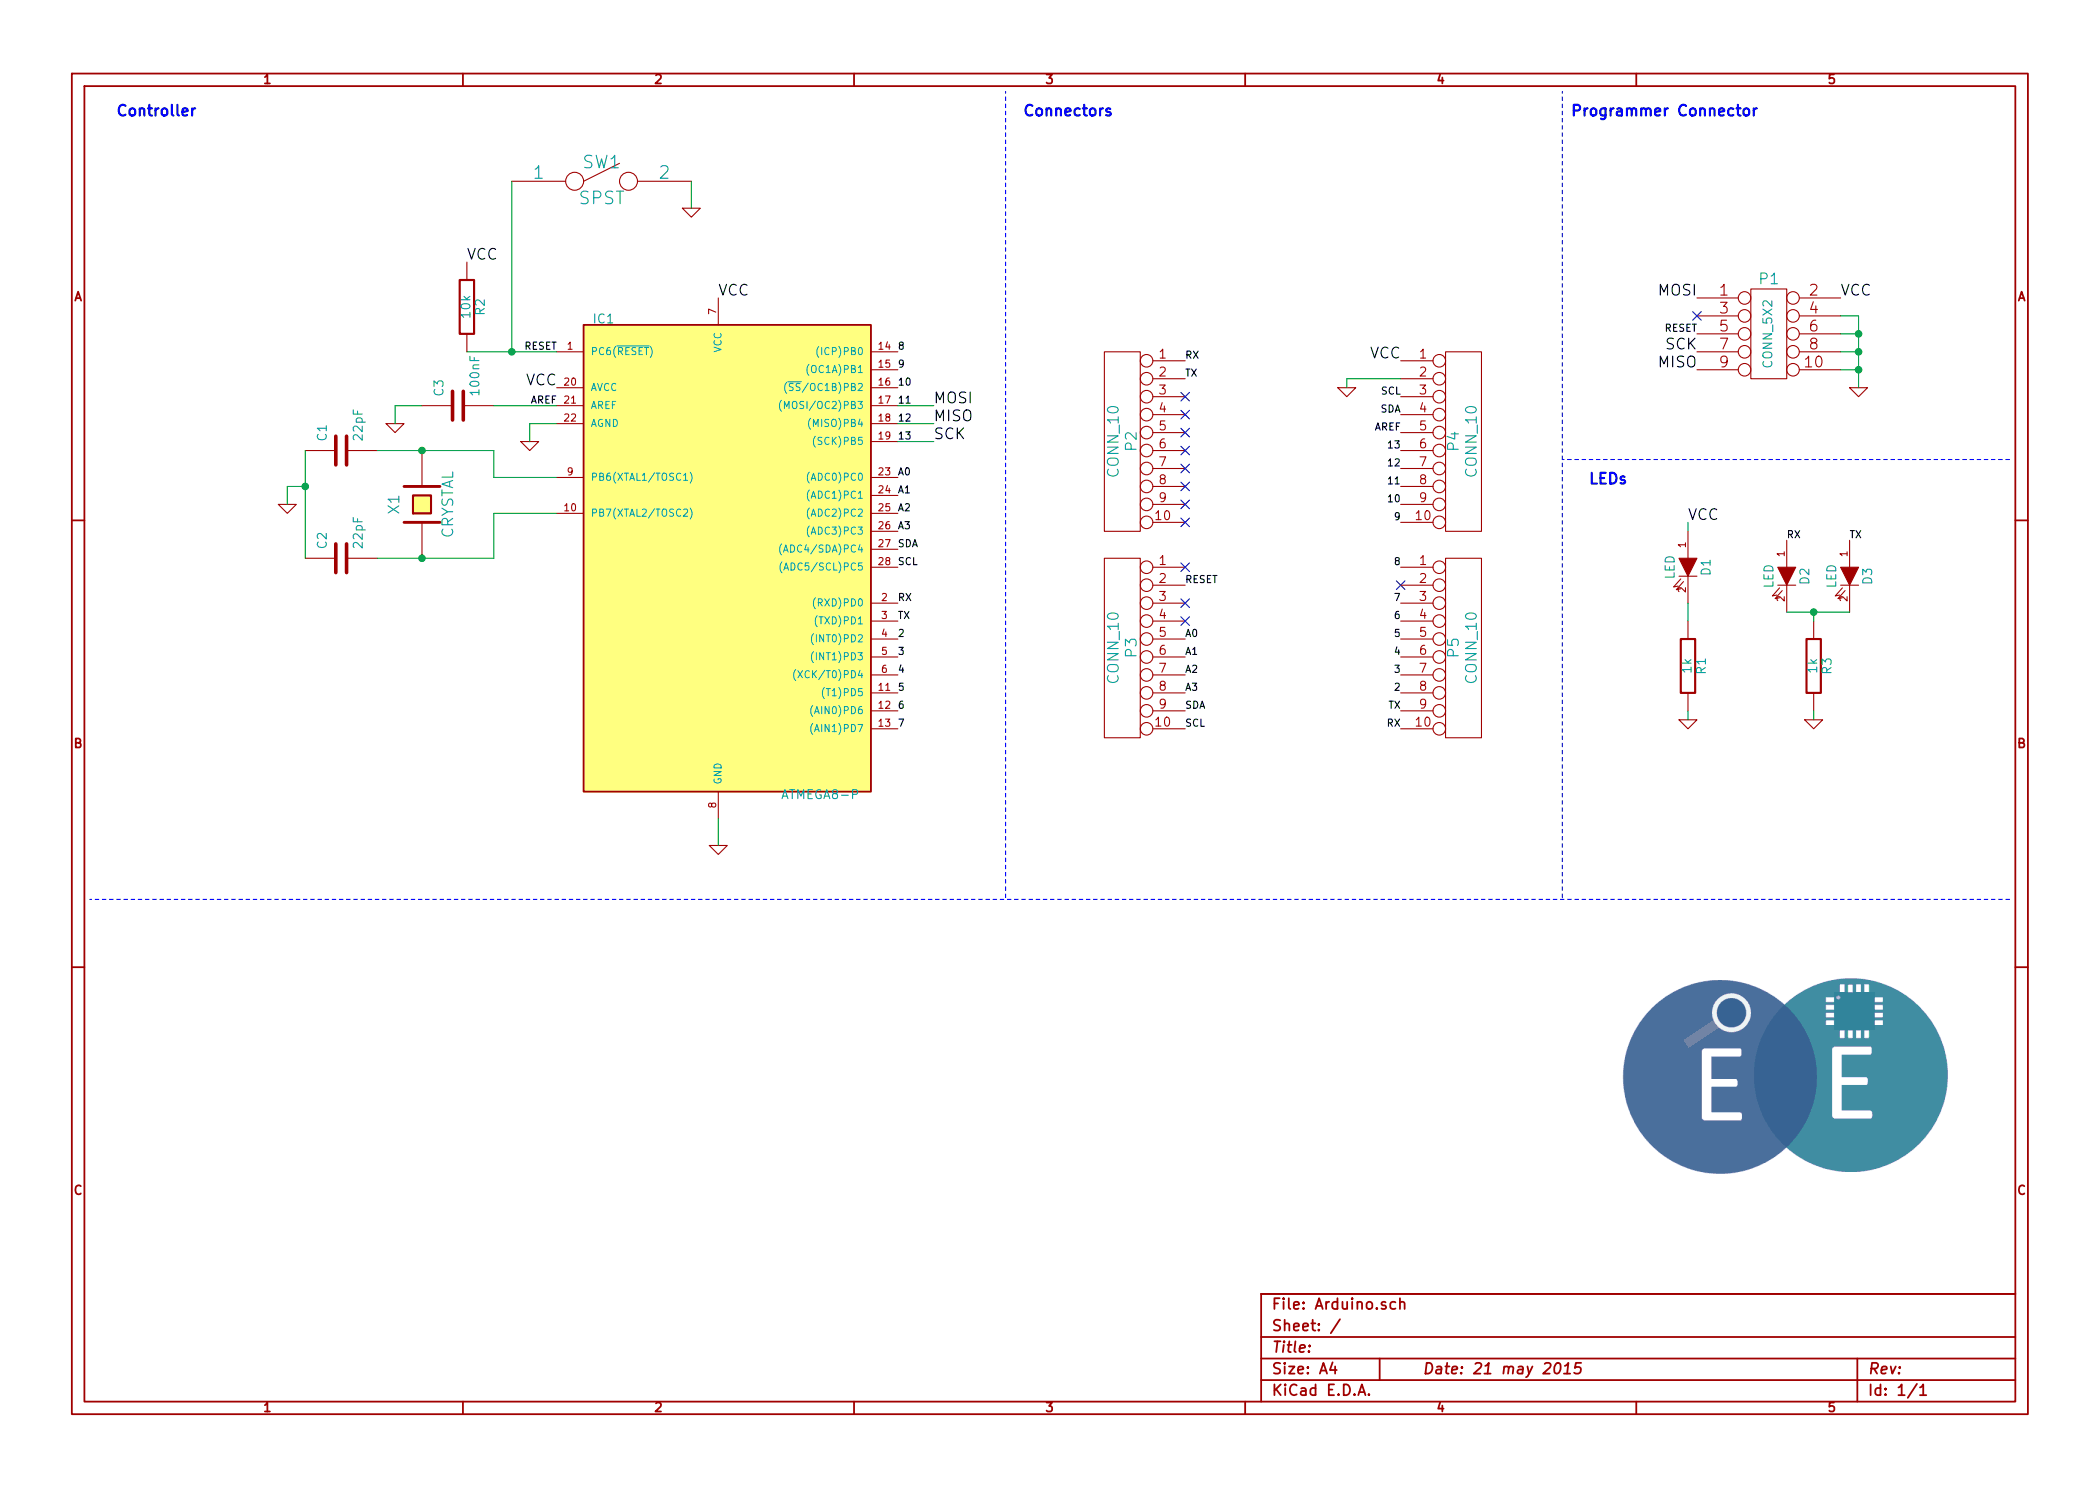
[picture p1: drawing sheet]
EESchema Schematic File Version 2
LIBS:power
LIBS:device
LIBS:transistors
LIBS:conn
LIBS:linear
LIBS:regul
LIBS:74xx
LIBS:cmos4000
LIBS:adc-dac
LIBS:memory
LIBS:xilinx
LIBS:special
LIBS:microcontrollers
LIBS:dsp
LIBS:microchip
LIBS:analog_switches
LIBS:motorola
LIBS:texas
LIBS:intel
LIBS:audio
LIBS:interface
LIBS:digital-audio
LIBS:philips
LIBS:display
LIBS:cypress
LIBS:siliconi
LIBS:opto
LIBS:atmel
LIBS:contrib
LIBS:valves
LIBS:Arduino-cache
EELAYER 27 0
EELAYER END
$Descr A4 11693 8268
encoding utf-8
Sheet 1 1
Title ""
Date "21 may 2015"
Rev ""
Comp ""
Comment1 ""
Comment2 ""
Comment3 ""
Comment4 ""
$EndDescr
Text Label 2600 1450 0    60   ~ 0
VCC
$Comp
L GND #PWR01
U 1 1
P 2950 2450
F 0 "#PWR01" H 2950 2450 30  0001 C CNN
F 1 "GND" H 2950 2380 30  0001 C CNN
F 2 "" H 2950 2450 60  0001 C CNN
F 3 "" H 2950 2450 60  0001 C CNN
	1    2950 2450
	1    0    0    -1  
$EndComp
Text Label 9400 2900 0    60   ~ 0
VCC
$Comp
L GND #PWR02
U 1 1
P 9400 4000
F 0 "#PWR02" H 9400 4000 30  0001 C CNN
F 1 "GND" H 9400 3930 30  0001 C CNN
F 2 "" H 9400 4000 60  0001 C CNN
F 3 "" H 9400 4000 60  0001 C CNN
	1    9400 4000
	1    0    0    -1  
$EndComp
$Comp
L R R1
U 1 1
P 9400 3700
F 0 "R1" V 9480 3700 50  0000 C CNN
F 1 "1k" V 9400 3700 50  0000 C CNN
F 2 "" H 9400 3700 60  0001 C CNN
F 3 "" H 9400 3700 60  0001 C CNN
	1    9400 3700
	1    0    0    -1  
$EndComp
$Comp
L LED D1
U 1 1
P 9400 3150
F 0 "D1" H 9400 3250 50  0000 C CNN
F 1 "LED" H 9400 3050 50  0000 C CNN
F 2 "" H 9400 3150 60  0001 C CNN
F 3 "" H 9400 3150 60  0001 C CNN
	1    9400 3150
	0    1    1    0   
$EndComp
Text Label 3100 2150 2    60   ~ 0
VCC
Text Label 4000 1650 0    60   ~ 0
VCC
$Comp
L GND #PWR03
U 1 1
P 3850 1150
F 0 "#PWR03" H 3850 1150 30  0001 C CNN
F 1 "GND" H 3850 1080 30  0001 C CNN
F 2 "" H 3850 1150 60  0001 C CNN
F 3 "" H 3850 1150 60  0001 C CNN
	1    3850 1150
	1    0    0    -1  
$EndComp
$Comp
L SPST SW1
U 1 1
P 3350 1000
F 0 "SW1" H 3350 1100 70  0000 C CNN
F 1 "SPST" H 3350 900 70  0000 C CNN
F 2 "" H 3350 1000 60  0001 C CNN
F 3 "" H 3350 1000 60  0001 C CNN
	1    3350 1000
	1    0    0    -1  
$EndComp
$Comp
L R R2
U 1 1
P 2600 1700
F 0 "R2" V 2680 1700 50  0000 C CNN
F 1 "10k" V 2600 1700 50  0000 C CNN
F 2 "" H 2600 1700 60  0001 C CNN
F 3 "" H 2600 1700 60  0001 C CNN
	1    2600 1700
	1    0    0    -1  
$EndComp
$Comp
L GND #PWR04
U 1 1
P 4000 4700
F 0 "#PWR04" H 4000 4700 30  0001 C CNN
F 1 "GND" H 4000 4630 30  0001 C CNN
F 2 "" H 4000 4700 60  0001 C CNN
F 3 "" H 4000 4700 60  0001 C CNN
	1    4000 4700
	1    0    0    -1  
$EndComp
$Comp
L GND #PWR05
U 1 1
P 1600 2800
F 0 "#PWR05" H 1600 2800 30  0001 C CNN
F 1 "GND" H 1600 2730 30  0001 C CNN
F 2 "" H 1600 2800 60  0001 C CNN
F 3 "" H 1600 2800 60  0001 C CNN
	1    1600 2800
	1    0    0    -1  
$EndComp
$Comp
L C C2
U 1 1
P 1900 3100
F 0 "C2" H 1950 3200 50  0000 L CNN
F 1 "22pF" H 1950 3000 50  0000 L CNN
F 2 "" H 1900 3100 60  0001 C CNN
F 3 "" H 1900 3100 60  0001 C CNN
	1    1900 3100
	0    -1   -1   0   
$EndComp
$Comp
L C C1
U 1 1
P 1900 2500
F 0 "C1" H 1950 2600 50  0000 L CNN
F 1 "22pF" H 1950 2400 50  0000 L CNN
F 2 "" H 1900 2500 60  0001 C CNN
F 3 "" H 1900 2500 60  0001 C CNN
	1    1900 2500
	0    -1   -1   0   
$EndComp
$Comp
L CRYSTAL X1
U 1 1
P 2350 2800
F 0 "X1" H 2350 2950 60  0000 C CNN
F 1 "CRYSTAL" H 2350 2650 60  0000 C CNN
F 2 "" H 2350 2800 60  0001 C CNN
F 3 "" H 2350 2800 60  0001 C CNN
	1    2350 2800
	0    -1   -1   0   
$EndComp
$Comp
L ATMEGA8-P IC1
U 1 1
P 4000 3050
F 0 "IC1" H 3300 4300 50  0000 L BNN
F 1 "ATMEGA8-P" H 4350 1650 50  0000 L BNN
F 2 "DIL28" H 3400 1700 50  0001 C CNN
F 3 "" H 4000 3050 60  0001 C CNN
	1    4000 3050
	1    0    0    -1  
$EndComp
$Comp
L C C3
U 1 1
P 2550 2250
F 0 "C3" H 2600 2350 50  0000 L CNN
F 1 "100nF" H 2600 2150 50  0000 L CNN
F 2 "" H 2550 2250 60  0001 C CNN
F 3 "" H 2550 2250 60  0001 C CNN
	1    2550 2250
	0    -1   -1   0   
$EndComp
$Comp
L GND #PWR06
U 1 1
P 2200 2350
F 0 "#PWR06" H 2200 2350 30  0001 C CNN
F 1 "GND" H 2200 2280 30  0001 C CNN
F 2 "" H 2200 2350 60  0001 C CNN
F 3 "" H 2200 2350 60  0001 C CNN
	1    2200 2350
	1    0    0    -1  
$EndComp
Wire Wire Line
	4000 4700 4000 4550
Wire Wire Line
	9400 3350 9400 3450
Wire Wire Line
	3850 1000 3850 1150
Wire Wire Line
	1600 2800 1600 2700
Connection ~ 1700 2700
Wire Wire Line
	1600 2700 1700 2700
Connection ~ 2350 3100
Wire Wire Line
	2100 3100 2750 3100
Wire Wire Line
	2750 3100 2750 2850
Wire Wire Line
	2750 2850 3100 2850
Wire Wire Line
	3100 2650 2750 2650
Wire Wire Line
	2750 2650 2750 2500
Wire Wire Line
	2750 2500 2100 2500
Connection ~ 2350 2500
Wire Wire Line
	1700 3100 1700 2500
Wire Wire Line
	3100 2350 2950 2350
Wire Wire Line
	9400 4000 9400 3950
Wire Wire Line
	9400 2900 9400 2950
Wire Wire Line
	2950 2350 2950 2450
Wire Wire Line
	2850 1000 2850 1950
Connection ~ 2850 1950
Wire Wire Line
	3100 2250 2750 2250
Wire Wire Line
	2200 2350 2200 2250
Wire Wire Line
	2200 2250 2350 2250
Wire Wire Line
	3100 1950 2600 1950
$Comp
L CONN_10 P4
U 1 1
P 8150 2450
F 0 "P4" V 8100 2450 60  0000 C CNN
F 1 "CONN_10" V 8200 2450 60  0000 C CNN
F 2 "" H 8150 2450 60  0000 C CNN
F 3 "" H 8150 2450 60  0000 C CNN
	1    8150 2450
	1    0    0    -1  
$EndComp
$Comp
L CONN_10 P2
U 1 1
P 6250 2450
F 0 "P2" V 6200 2450 60  0000 C CNN
F 1 "CONN_10" V 6300 2450 60  0000 C CNN
F 2 "" H 6250 2450 60  0000 C CNN
F 3 "" H 6250 2450 60  0000 C CNN
	1    6250 2450
	-1   0    0    -1  
$EndComp
$Comp
L CONN_10 P3
U 1 1
P 6250 3600
F 0 "P3" V 6200 3600 60  0000 C CNN
F 1 "CONN_10" V 6300 3600 60  0000 C CNN
F 2 "" H 6250 3600 60  0000 C CNN
F 3 "" H 6250 3600 60  0000 C CNN
	1    6250 3600
	-1   0    0    -1  
$EndComp
Text Label 7800 2000 2    60   ~ 0
VCC
$Comp
L GND #PWR07
U 1 1
P 7500 2150
F 0 "#PWR07" H 7500 2150 30  0001 C CNN
F 1 "GND" H 7500 2080 30  0001 C CNN
F 2 "" H 7500 2150 60  0001 C CNN
F 3 "" H 7500 2150 60  0001 C CNN
	1    7500 2150
	1    0    0    -1  
$EndComp
Wire Wire Line
	7800 2100 7500 2100
Wire Wire Line
	7500 2100 7500 2150
Text Label 7800 2200 2    40   ~ 0
SCL
Text Label 7800 2300 2    40   ~ 0
SDA
Text Label 7800 2400 2    40   ~ 0
AREF
Text Label 7800 2500 2    40   ~ 0
13
Text Label 7800 2600 2    40   ~ 0
12
Text Label 7800 2700 2    40   ~ 0
11
Text Label 7800 2800 2    40   ~ 0
10
Text Label 7800 2900 2    40   ~ 0
9
Text Label 7800 3150 2    40   ~ 0
8
Text Label 7800 3850 2    40   ~ 0
2
Text Label 7800 3750 2    40   ~ 0
3
Text Label 7800 3650 2    40   ~ 0
4
Text Label 7800 3550 2    40   ~ 0
5
Text Label 7800 3450 2    40   ~ 0
6
Text Label 7800 3350 2    40   ~ 0
7
Text Label 6600 2000 0    40   ~ 0
RX
Text Label 6600 2100 0    40   ~ 0
TX
NoConn ~ 6600 2200
NoConn ~ 6600 2300
NoConn ~ 6600 2400
NoConn ~ 6600 2500
NoConn ~ 6600 2600
NoConn ~ 6600 2700
NoConn ~ 6600 2800
NoConn ~ 6600 2900
Text Label 6600 3550 0    40   ~ 0
A0
Text Label 6600 3650 0    40   ~ 0
A1
Text Label 6600 3750 0    40   ~ 0
A2
Text Label 6600 3850 0    40   ~ 0
A3
Text Label 6600 3250 0    40   ~ 0
RESET
Text Label 3100 1950 2    40   ~ 0
RESET
Text Label 3100 2250 2    40   ~ 0
AREF
Text Label 5000 3050 0    40   ~ 0
SDA
Text Label 5000 3150 0    40   ~ 0
SCL
Text Label 5000 3350 0    40   ~ 0
RX
Text Label 5000 3450 0    40   ~ 0
TX
NoConn ~ 6600 3350
NoConn ~ 6600 3450
NoConn ~ 6600 3150
NoConn ~ 7800 3250
$Comp
L CONN_10 P5
U 1 1
P 8150 3600
F 0 "P5" V 8100 3600 60  0000 C CNN
F 1 "CONN_10" V 8200 3600 60  0000 C CNN
F 2 "" H 8150 3600 60  0000 C CNN
F 3 "" H 8150 3600 60  0000 C CNN
	1    8150 3600
	1    0    0    -1  
$EndComp
Text Label 7800 4050 2    40   ~ 0
RX
Text Label 7800 3950 2    40   ~ 0
TX
Text Label 5000 3550 0    40   ~ 0
2
Text Label 5000 3650 0    40   ~ 0
3
Text Label 5000 3750 0    40   ~ 0
4
Text Label 5000 3850 0    40   ~ 0
5
Text Label 5000 3950 0    40   ~ 0
6
Text Label 5000 4050 0    40   ~ 0
7
Text Label 5000 1950 0    40   ~ 0
8
Text Label 5000 2050 0    40   ~ 0
9
Text Label 5000 2150 0    40   ~ 0
10
Text Label 5000 2250 0    40   ~ 0
11
Text Label 5000 2350 0    40   ~ 0
12
Text Label 5000 2450 0    40   ~ 0
13
Text Label 5000 2650 0    40   ~ 0
A0
Text Label 5000 2750 0    40   ~ 0
A1
Text Label 5000 2850 0    40   ~ 0
A2
Text Label 5000 2950 0    40   ~ 0
A3
Text Label 6600 3950 0    40   ~ 0
SDA
Text Label 6600 4050 0    40   ~ 0
SCL
$Comp
L LED D2
U 1 1
P 9950 3200
F 0 "D2" H 9950 3300 50  0000 C CNN
F 1 "LED" H 9950 3100 50  0000 C CNN
F 2 "" H 9950 3200 60  0001 C CNN
F 3 "" H 9950 3200 60  0001 C CNN
	1    9950 3200
	0    1    1    0   
$EndComp
$Comp
L LED D3
U 1 1
P 10300 3200
F 0 "D3" H 10300 3300 50  0000 C CNN
F 1 "LED" H 10300 3100 50  0000 C CNN
F 2 "" H 10300 3200 60  0001 C CNN
F 3 "" H 10300 3200 60  0001 C CNN
	1    10300 3200
	0    1    1    0   
$EndComp
$Comp
L R R3
U 1 1
P 10100 3700
F 0 "R3" V 10180 3700 50  0000 C CNN
F 1 "1k" V 10100 3700 50  0000 C CNN
F 2 "" H 10100 3700 60  0001 C CNN
F 3 "" H 10100 3700 60  0001 C CNN
	1    10100 3700
	1    0    0    -1  
$EndComp
Wire Wire Line
	9950 3400 10300 3400
Wire Wire Line
	10100 3400 10100 3450
Connection ~ 10100 3400
$Comp
L GND #PWR08
U 1 1
P 10100 4000
F 0 "#PWR08" H 10100 4000 30  0001 C CNN
F 1 "GND" H 10100 3930 30  0001 C CNN
F 2 "" H 10100 4000 60  0001 C CNN
F 3 "" H 10100 4000 60  0001 C CNN
	1    10100 4000
	1    0    0    -1  
$EndComp
Wire Wire Line
	10100 3950 10100 4000
Text Label 9950 3000 0    40   ~ 0
RX
Text Label 10300 3000 0    40   ~ 0
TX
$Comp
L CONN_5X2 P1
U 1 1
P 9850 1850
F 0 "P1" H 9850 2150 60  0000 C CNN
F 1 "CONN_5X2" V 9850 1850 50  0000 C CNN
F 2 "" H 9850 1850 60  0000 C CNN
F 3 "" H 9850 1850 60  0000 C CNN
	1    9850 1850
	1    0    0    -1  
$EndComp
Text Label 9450 1650 2    60   ~ 0
MOSI
Text Label 9450 1850 2    40   ~ 0
RESET
Text Label 9450 1950 2    60   ~ 0
SCK
Text Label 9450 2050 2    60   ~ 0
MISO
Text Label 10250 1650 0    60   ~ 0
VCC
$Comp
L GND #PWR09
U 1 1
P 10350 2150
F 0 "#PWR09" H 10350 2150 30  0001 C CNN
F 1 "GND" H 10350 2080 30  0001 C CNN
F 2 "" H 10350 2150 60  0001 C CNN
F 3 "" H 10350 2150 60  0001 C CNN
	1    10350 2150
	1    0    0    -1  
$EndComp
Wire Wire Line
	10250 1750 10350 1750
Wire Wire Line
	10350 1750 10350 2150
Wire Wire Line
	10250 1850 10350 1850
Connection ~ 10350 1850
Wire Wire Line
	10250 1950 10350 1950
Connection ~ 10350 1950
Wire Wire Line
	10250 2050 10350 2050
Connection ~ 10350 2050
Text Label 5200 2250 0    60   ~ 0
MOSI
Text Label 5200 2450 0    60   ~ 0
SCK
Text Label 5200 2350 0    60   ~ 0
MISO
Wire Wire Line
	5000 2250 5200 2250
Wire Wire Line
	5200 2350 5000 2350
Wire Wire Line
	5000 2450 5200 2450
NoConn ~ 9450 1750
Wire Notes Line
	500  5000 11200 5000
Wire Notes Line
	5600 500  5600 5000
Wire Notes Line
	8700 500  8700 5000
Wire Notes Line
	8700 2550 11200 2550
Text Notes 650  650  0    60   ~ 12
Controller
Text Notes 5700 650  0    60   ~ 12
Connectors
Text Notes 8750 650  0    60   ~ 12
Programmer Connector
Text Notes 8850 2700 0    60   ~ 12
LEDs
EndData
$EndBitmap
$EndSCHEMATC
